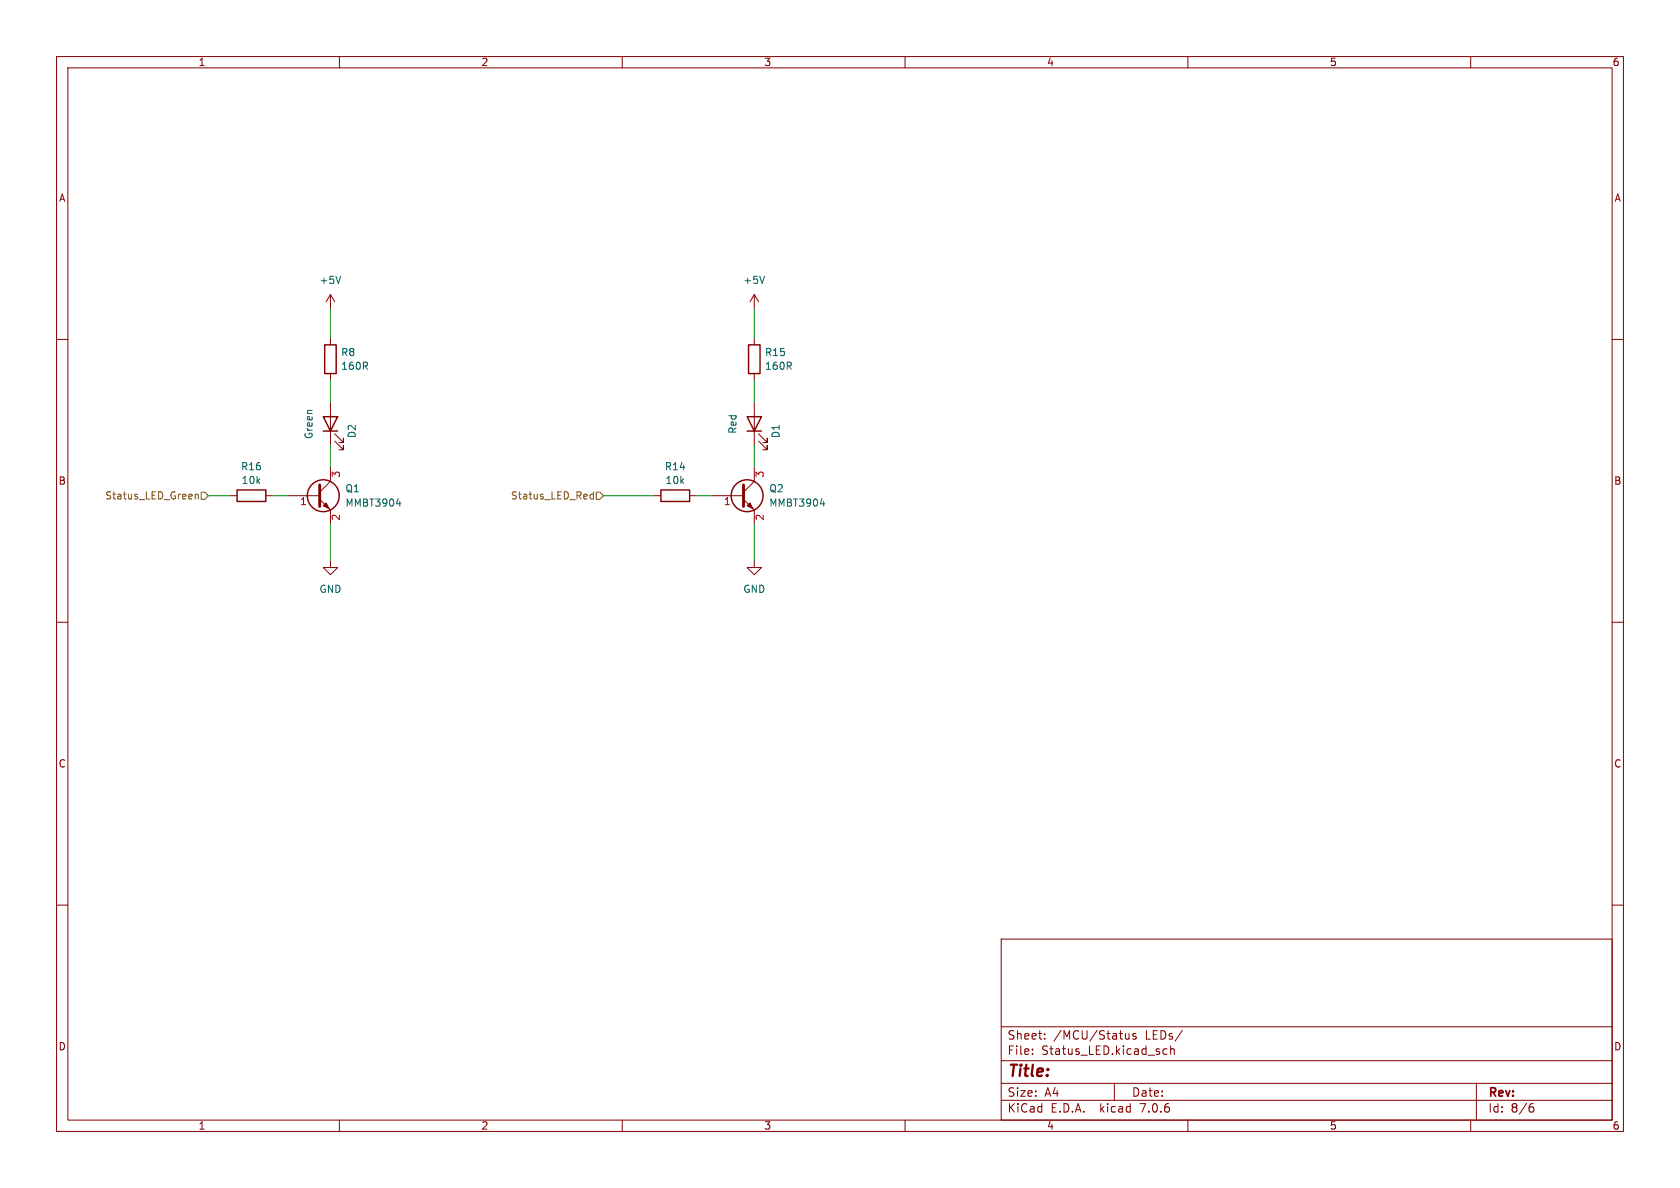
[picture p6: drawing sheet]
<svg xmlns="http://www.w3.org/2000/svg" width="297mm" height="210mm" viewBox="0 0 297 210" stroke-linecap="round" stroke-linejoin="round" font-family="sans-serif">
<g fill="none" stroke="#840000" stroke-width=".18">
<path d="M10 10h277v190h-277zM12 12h273v186h-273zM60 10v2M110 10v2M160 10v2M210 10v2M260 10v2M10 60h2M58.4 52.1v2.5M58.4 59.7v1.3M58.4 52.1l-.7 1.2M58.4 52.1l.8 1.2"/>
<path d="M133.3 52.1v2.5M133.3 59.7v1.3M133.3 52.1l-.7 1.2M133.3 52.1l.8 1.2M285 60h2M58.4 66v1.3M58.4 71.1v7.6M59.2 78l1.5 1.5v-.8v.8h-.8M59.2 76.7l1.5 1.5v-.7v.7h-.8M133.3 66v1.3M133.3 71.1v7.6M134.1 78l1.5 1.5v-.8v.8h-.7"/>
<path d="M134.1 76.7l1.5 1.5v-.7v.7h-.7M40.6 87.6h1.3M47 87.6h1.3M50.8 87.6h5.7M56.5 88.3l1.9 1.9v2.5M58.4 99.1v1.2h1.3l-1.3 1.3-1.3-1.3h1.3M58.4 82.6v2.5l-1.9 1.9M115.6 87.6h1.2M121.9 87.6h1.3M125.7 87.6h5.7M131.4 88.3l1.9 1.9v2.5M133.3 99.1v1.2h1.3l-1.3 1.3-1.2-1.3h1.2"/>
<path d="M133.3 82.6v2.5l-1.9 1.9M10 110h2M285 110h2M10 160h2M285 160h2M177 166h108v32h-108zM60 198v2M110 198v2M160 198v2M177 194.5h108M177 191.5h108M177 187.5h108"/>
<path d="M177 181.5h108M182.5 186.3v.1M182.5 185.5v.1M184.7 183.6v.1M184.7 182.8v.1M197 191.5v3M199 182.7v.9l.4 .1 .2-.1M199.6 182.7v1M200.8 182.8l-.3-.1-.3 .2 .1 .2 .5 .2v.3h-.6M205.7 186.3l.2 .1 .4-.1M206.3 185.5l-.4-.1-.2 .1M207 185.5l.2-.1 .3 .1 .1 .9"/>
<path d="M207 184.9v1.5M209 182.1l-1.3 2M210 198v2M260 198v2M261 191.5v6.5M270.6 195.7h.3l.3 .3-.1 .5-.5 .1M271 195.1l-.4 .1"/>
</g>
<g fill="none" stroke="#840000" stroke-width=".25">
<path d="M57.1 73.7h2.6l-1.3 2.5zM57.1 76.2h2.6M57.4 61h2v5h-2zM132.1 73.7h2.5l-1.3 2.5zM132.1 76.2h2.5M132.3 61h2.1v5h-2.1zM41.9 86.6h5.1v2h-5.1zM116.8 86.6h5.1v2h-5.1z"/>
<circle cx="57.1" cy="87.6" r="2.82"/>
<circle cx="132.1" cy="87.6" r="2.82"/>
</g>
<path d="M60.2 48.8l-.4 1.3M135.2 48.8l-.5 1.3M70.1 89.1h.8M70.7 88.6v.9M145 89.1h.8M145.6 88.6v.9" fill="none" stroke="#006464" stroke-width=".18"/>
<path d="M56.5 85.7v3.8M131.4 85.7v3.8" fill="none" stroke="#840000" stroke-width=".51"/>
<g fill="#840000" stroke="#840000" stroke-width=".18">
<path d="M132.1 89.4l.5-.5 .5 1z"/>
<path d="M57.1 89.4l.6-.5 .5 1z"/>
</g>
<path d="M34.5 87.4v.8M34.5 87.5l.2-.1h.3l.1 .8M35.6 87h.6l.6 .6-.6 .7h-.6zM104.4 88.1l.1 .1 .4-.1M104.9 87.4h-.4l-.1 .1M104.9 86.9v1.3M105.4 87h.6l.7 .6-.7 .7h-.6z" fill="none" stroke="#725600" stroke-width=".18"/>
<path d="M58.4 54.6v5.1M133.3 54.6v5.1M58.4 67.3v3.8M58.4 78.7v3.9M133.3 67.3v3.8M133.3 78.7v3.9M36.8 87.6h3.8M48.3 87.6h2.5M58.4 92.7v6.4M106.7 87.6h8.9M123.2 87.6h2.5M133.3 92.7v6.4" fill="none" stroke="#009600" stroke-width=".18"/>
<text font-size="2.8" fill="#840000" x="178" y="190.9">Title:</text>
<g font-size="2.1" fill="#840000">
<text x="178" y="184">Sheet:</text>
<text x="186.2" y="184">/MCU/Status</text>
<text x="202.5" y="184">LEDs/</text>
<text x="178" y="186.7">File:</text>
<text x="184.1" y="186.7">Status_LED.kicad_sch</text>
<text x="178" y="196.9">KiCad</text>
<text x="178" y="194.1">Size:</text>
<text x="184.7" y="194.1">A4</text>
<text x="185.7" y="196.9">E.D.A.</text>
<text x="194.6" y="196.9">kicad</text>
<text x="200" y="194.1">Date:</text>
<text x="201.8" y="196.9">7.0.6</text>
<text x="263" y="194.3">Rev:</text>
<text x="263" y="196.9">Id:</text>
<text x="267.1" y="196.9">8/6</text>
</g>
<g font-size="1.8" fill="#840000">
<text x="35" y="11.9">1</text>
<text x="85" y="11.9">2</text>
<text x="135" y="11.9">3</text>
<text x="185" y="11.9">4</text>
<text x="235" y="11.9">5</text>
<text x="285" y="11.9">6</text>
<text x="10.3" y="35.9">A</text>
<text x="285.3" y="35.9">A</text>
<text x="10.3" y="85.9">B</text>
<text x="285.3" y="85.9">B</text>
<text x="10.3" y="135.9">C</text>
<text x="285.3" y="135.9">C</text>
<text x="10.3" y="185.9">D</text>
<text x="285.3" y="185.9">D</text>
<text x="35" y="199.9">1</text>
<text x="85" y="199.9">2</text>
<text x="135" y="199.9">3</text>
<text x="185" y="199.9">4</text>
<text x="235" y="199.9">5</text>
<text x="285" y="199.9">6</text>
</g>
<g font-size="1.8" fill="#006464">
<text x="56.4" y="50.4">+5V</text>
<text x="131.3" y="50.4">+5V</text>
<text x="60.2" y="63.2">R8</text>
<text x="60.2" y="65.6">160R</text>
<text x="135.1" y="65.6">160R</text>
<text x="135.1" y="63.2">R15</text>
<text x="55.5" y="77.7" transform="rotate(-90 55.5 77.7)">Green</text>
<text x="63.1" y="77.5" transform="rotate(-90 63.1 77.5)">D2</text>
<text x="130.4" y="76.8" transform="rotate(-90 130.4 76.8)">Red</text>
<text x="138" y="77.5" transform="rotate(-90 138 77.5)">D1</text>
<text x="42.5" y="83.3">R16</text>
<text x="117.4" y="83.3">R14</text>
<text x="42.6" y="85.8">10k</text>
<text x="61" y="87.2">Q1</text>
<text x="61" y="89.8">MMBT3904</text>
<text x="117.6" y="85.8">10k</text>
<text x="135.9" y="87.2">Q2</text>
<text x="135.9" y="89.8">MMBT3904</text>
<text x="56.4" y="105">GND</text>
<text x="131.3" y="105">GND</text>
</g>
<g font-size="1.8" fill="#725600">
<text x="18.5" y="88.5">Status_LED_Green</text>
<text x="90.2" y="88.5">Status_LED_Red</text>
</g>
<g font-size="1.8" fill="#a90000">
<text x="53" y="89.6">1</text>
<text x="60.4" y="84.5" transform="rotate(-90 60.4 84.5)">3</text>
<text x="127.9" y="89.6">1</text>
<text x="135.3" y="84.5" transform="rotate(-90 135.3 84.5)">3</text>
<text x="60.4" y="92.1" transform="rotate(-90 60.4 92.1)">2</text>
<text x="135.3" y="92.1" transform="rotate(-90 135.3 92.1)">2</text>
</g>
</svg>
